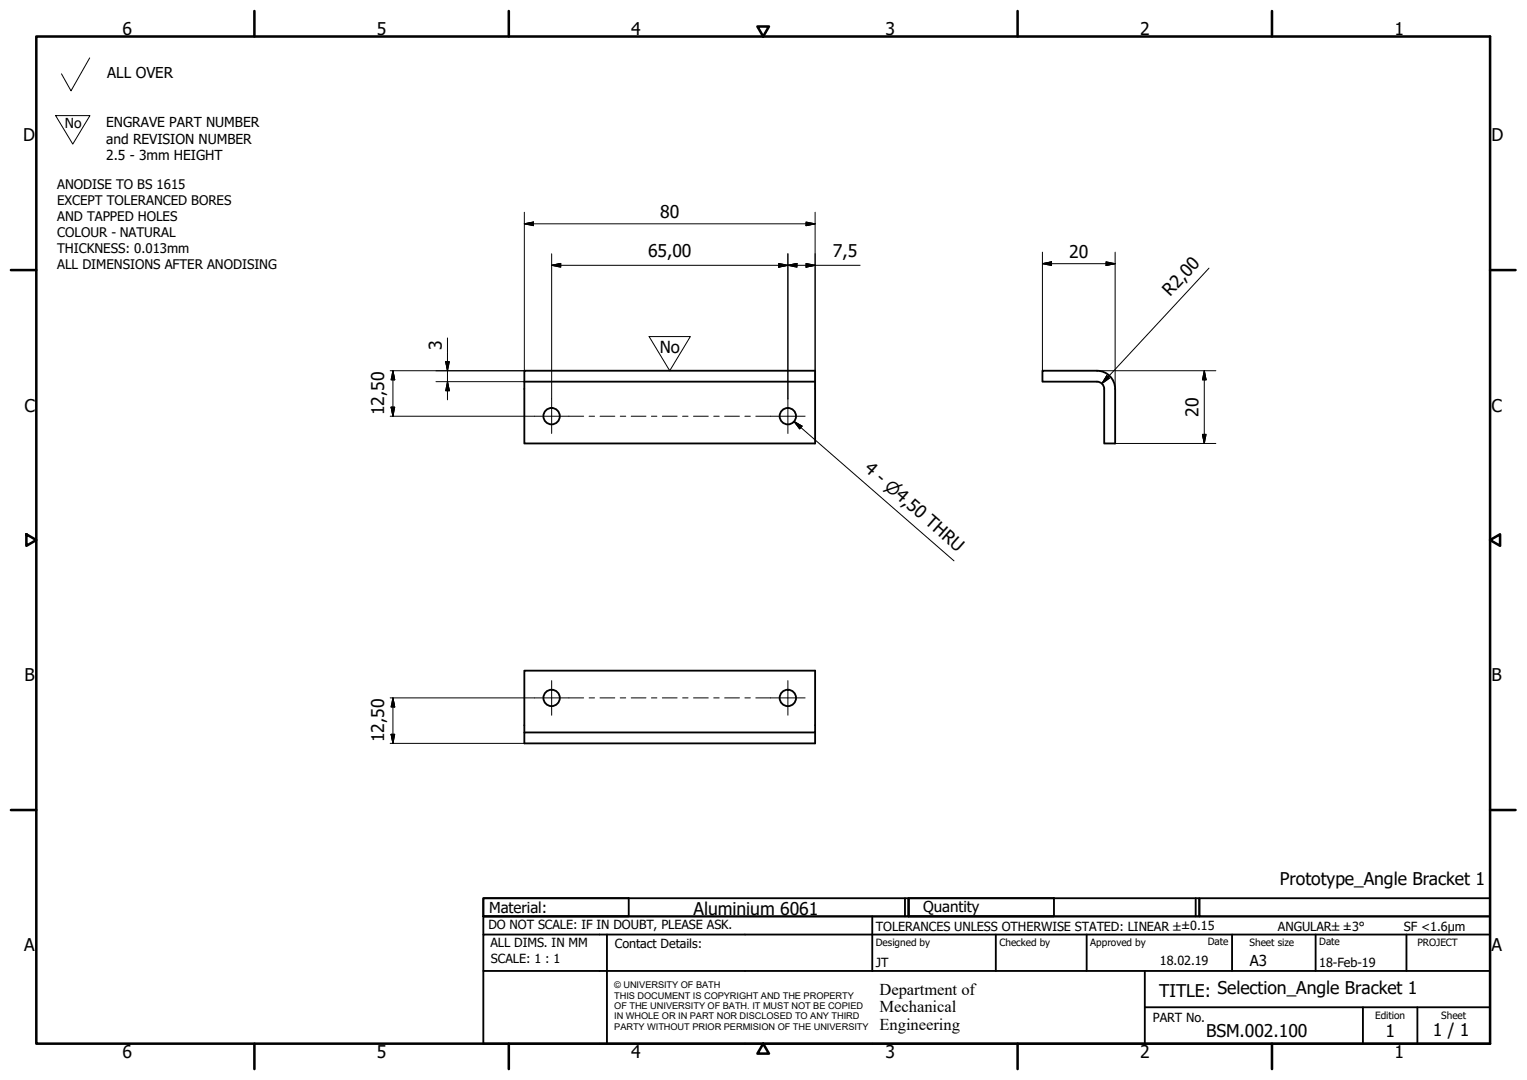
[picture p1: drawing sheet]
<svg xmlns="http://www.w3.org/2000/svg" width="420mm" height="297mm" viewBox="0 0 420 297" stroke-linecap="round" stroke-linejoin="round" font-family="sans-serif">
<!-- layer: Visible (ISO) -->
<g fill="none" stroke="#000" stroke-width=".51">
<path d="M144.3 102h80v20h-80zM144.3 105h80M286.8 102h15a5 5 0 0 1 5 5v15h-3v-15a2 2 0 0 0-2-2h-15zM144.3 201.5v-17h80v17h-80v3h80v-3"/>
<circle cx="151.8" cy="114.5" r="2.25"/>
<circle cx="216.8" cy="114.5" r="2.25"/>
<circle cx="151.8" cy="192" r="2.25"/>
<circle cx="216.8" cy="192" r="2.25"/>
</g>
<!-- layer: Border (ISO) -->
<g fill="none" stroke="#000" stroke-width=".7">
<path d="M10 10h400v277h-400zM70 3v7M140 3v7M208.4 7.3h3.2l-1.6 2.7zM280 3v7M350 3v7M3 74.3h7M410 74.3h7M7.3 146.9l2.7 1.6-2.7 1.6zM410 148.5l2.7-1.6v3.2zM3 222.8h7M410 222.8h7"/>
<path d="M70 287v7M140 287v7M210 287l1.6 2.8h-3.2zM280 287v7M350 287v7"/>
</g>
<!-- layer: Title (ISO) -->
<g fill="none" stroke="#000" stroke-width=".51">
<path d="M133 247h40v5h-40zM133 247h117v5h-117zM133 257v-5h277v5M133 257h277v30h-277zM167 257v30M240 252v15M249 247v5M250 247h40v5h-40zM250 247h80v5h-80zM274 257v10M299 257v10M329 247v5"/>
<path d="M330 247h80v5h-80zM339 257v10M362 257v10M387 257v10M133 267h277M315 277h95M315 267v20M375 277v10M390 277v10"/>
</g>
<!-- layer: Sketch Geometry (ISO) -->
<path d="M24.7 15.9l-5.2 9.1-2.6-4.7M15.3 31.8h9.4l-4.7 7.8zM178.6 92.6h11.3l-5.6 9.4z" fill="none" stroke="#000" stroke-width=".28"/>
<path d="M184.2 111.4h.1" fill="none" stroke="#fff" stroke-width=".28"/>
<!-- layer: Center Mark (ISO) -->
<path d="M151.8 109.7v9.5M216.8 109.7v9.5M151.8 187.2v9.5M216.8 187.2v9.5" fill="none" stroke="#000" stroke-width=".28"/>
<!-- layer: Centerline (ISO) -->
<g fill="none" stroke="#000" stroke-width=".28">
<path d="M147 114.5h13.6M162.1 114.5h1.5M165.1 114.5h4.1M170.7 114.5h1.5M173.7 114.5h4M179.2 114.5h1.5M182.2 114.5h4.1M187.8 114.5h1.5M190.8 114.5h4.1M196.4 114.5h1.5M199.4 114.5h4.1M205 114.5h1.5"/>
<path d="M208 114.5h13.5M147 191.9h13.6M162.1 191.9h1.5M165.1 191.9h4.1M170.7 191.9h1.5M173.7 191.9h4M179.2 191.9h1.5M182.2 191.9h4.1M187.8 191.9h1.5M190.8 191.9h4.1M196.4 191.9h1.5M199.4 191.9h4.1"/>
<path d="M205 191.9h1.5M208 191.9h13.5"/>
</g>
<!-- layer: Dimension (ISO) -->
<g fill="none" stroke="#000" stroke-width=".28">
<path d="M144.3 58.4v43.6h-36.9M224.3 58.4v48.6M144.3 61.6l2.5-.5v1zM144.3 61.6h80M151.8 73l2.5-.5v1zM151.8 73h84.9M151.8 69.8v39.9M214.3 72.5l2.5 .5-2.5 .5zM216.8 73l2.5-.5v1zM216.8 69.8v39.9M221.8 61.1l2.5 .5-2.5 .5zM221.8 72.5l2.5 .5-2.5 .5z"/>
<path d="M286.8 72.5l2.5-.5v1zM286.8 72.5h20M286.8 69.3v32.7M304.3 72l2.5 .5-2.5 .5zM306.8 69.3v37.7M332.7 73.8l-29.5 31.7M122.6 99.5h1l-.5 2.5zM123.1 92.9v17.1M107.4 114.5h39.6M107.6 112h1l-.5 2.5zM108.1 102l.5 2.5h-1zM108.1 102v12.5"/>
<path d="M120 105h24.3M123.1 105l.5 2.5h-1zM301.8 102h32.7M304.5 103.3l.8 .7-2.1 1.5zM330.9 119.5h1l-.5 2.5zM331.4 102l.5 2.5h-1zM331.4 102v20M306.8 122h27.7M107.4 191.9h39.6M108.1 191.9l.5 2.5h-1zM108.1 191.9v12.6M107.4 204.5h36.9"/>
<path d="M107.6 202h1l-.5 2.5z"/>
</g>
<g fill="#000" stroke="#000" stroke-width=".28">
<path d="M144.3 61.6l2.5-.5zM144.3 61.6l2.5-.5v1zM151.8 73l2.5-.5zM151.8 73l2.5-.5v1zM214.3 73.5l2.5-.5zM214.3 72.5l2.5 .5-2.5 .5zM216.8 73l2.5-.5zM216.8 73l2.5-.5v1zM221.8 62.1l2.5-.5zM221.8 61.1l2.5 .5-2.5 .5zM221.8 73.5l2.5-.5zM221.8 72.5l2.5 .5-2.5 .5z"/>
<path d="M286.8 72.5l2.5-.5zM286.8 72.5l2.5-.5v1zM304.3 73l2.5-.5zM304.3 72l2.5 .5-2.5 .5zM122.6 99.5l.5 2.5zM122.6 99.5h1l-.5 2.5zM107.6 112l.5 2.5zM107.6 112h1l-.5 2.5zM108.1 102l.5 2.5zM108.1 102l.5 2.5h-1zM123.1 105l.5 2.5zM123.1 105l.5 2.5h-1z"/>
<path d="M304.5 103.3l-1.3 2.2zM304.5 103.3l.8 .7-2.1 1.5zM330.9 119.5l.5 2.5zM330.9 119.5h1l-.5 2.5zM331.4 102l.5 2.5zM331.4 102l.5 2.5h-1zM108.1 191.9l.5 2.5zM108.1 191.9l.5 2.5h-1zM107.6 202l.5 2.5zM107.6 202h1l-.5 2.5z"/>
</g>
<!-- layer: Symbol (ISO) -->
<path d="M218.5 115.9l2.2 1.3-.7 .8zM218.5 115.9l44 38.3" fill="none" stroke="#000" stroke-width=".28"/>
<path d="M218.5 115.9l2.2 1.3zM218.5 115.9l2.2 1.3-.7 .8z" fill="#000" stroke="#000" stroke-width=".28"/>
<g font-size="4.8">
<text x="33.7" y="9.6">6</text>
<text x="103.7" y="9.6">5</text>
<text x="173.7" y="9.6">4</text>
<text x="243.7" y="9.6">3</text>
<text x="313.7" y="9.6">2</text>
<text x="383.7" y="9.6">1</text>
<text x="6.3" y="38.9">D</text>
<text x="410.4" y="38.9">D</text>
<text x="181.7" y="60">80</text>
<text x="178.3" y="70.6">65,00</text>
<text x="229.2" y="70.6">7,5</text>
<text x="294.2" y="70.9">20</text>
<text x="322" y="81.7" transform="rotate(-47 322 81.7)">R2,00</text>
<text x="121.5" y="96.3" transform="rotate(-90 121.5 96.3)">3</text>
<text x="6.7" y="113.2">C</text>
<text x="410.4" y="113.2">C</text>
<text x="105.7" y="114.2" transform="rotate(-90 105.7 114.2)">12,50</text>
<text x="329.8" y="114.6" transform="rotate(-90 329.8 114.6)">20</text>
<text x="237.6" y="129.4" transform="rotate(41 237.6 129.4)">4 - ⌀4,50 THRU</text>
<text x="6.8" y="187.4">B</text>
<text x="410.4" y="187.4">B</text>
<text x="105.7" y="204.2" transform="rotate(-90 105.7 204.2)">12,50</text>
<text x="352.2" y="243.5">Prototype_Angle Bracket 1</text>
<text x="190.8" y="251.6">Aluminium 6061</text>
<text x="6.7" y="261.7">A</text>
<text x="410.4" y="261.7">A</text>
<text x="319" y="274.2">TITLE: Selection_Angle Bracket 1</text>
<text x="331.9" y="285.3">BSM.002.100</text>
<text x="381.2" y="285.3">1</text>
<text x="394.2" y="285">1 / 1</text>
<text x="33.7" y="291">6</text>
<text x="103.7" y="290.9">5</text>
<text x="173.7" y="290.9">4</text>
<text x="243.7" y="291">3</text>
<text x="313.7" y="291">2</text>
<text x="383.7" y="290.9">1</text>
</g>
<g font-size="4.6">
<text x="181.5" y="97">No</text>
<text x="242" y="273.7">Department of</text>
<text x="242" y="278.4">Mechanical</text>
<text x="242" y="283.2">Engineering</text>
</g>
<g font-size="4.1">
<text x="29.5" y="21.4">ALL OVER</text>
<text x="134.6" y="251.1">Material:</text>
<text x="254" y="250.8">Quantity</text>
<text x="343.9" y="265.6">A3</text>
</g>
<g font-size="3.8">
<text x="17.8" y="35.1">No</text>
<text x="29.2" y="35">ENGRAVE PART NUMBER</text>
<text x="29.2" y="39.6">and REVISION NUMBER</text>
<text x="29.2" y="44.1">2.5 - 3mm HEIGHT</text>
</g>
<g font-size="3.6">
<text x="15.7" y="52.1">ANODISE TO BS 1615</text>
<text x="15.7" y="56.5">EXCEPT TOLERANCED BORES</text>
<text x="15.7" y="60.8">AND TAPPED HOLES</text>
<text x="15.7" y="65.2">COLOUR - NATURAL</text>
<text x="15.7" y="69.5">THICKNESS: 0.013mm</text>
<text x="15.7" y="73.9">ALL DIMENSIONS AFTER ANODISING</text>
</g>
<g font-size="3.5">
<text x="134.4" y="255.6">DO NOT SCALE: IF IN DOUBT, PLEASE ASK.</text>
<text x="241" y="256">TOLERANCES UNLESS OTHERWISE STATED: LINEAR ±±0.15</text>
<text x="351.6" y="256">ANGULAR±±3°</text>
<text x="386.3" y="256">SF &lt;1.6µm</text>
<text x="134.9" y="260.6">ALL DIMS. IN MM</text>
<text x="169.2" y="260.6">Contact Details:</text>
<text x="135.1" y="264.8">SCALE: 1 : 1</text>
<text x="241" y="266">JT</text>
<text x="319.2" y="265.5">18.02.19</text>
<text x="363" y="266">18-Feb-19</text>
<text x="317.2" y="281.2">PART No.</text>
</g>
<g font-size="2.8">
<text x="241" y="260.1">Designed by</text>
<text x="275" y="260.1">Checked by</text>
<text x="300" y="260.1">Approved by</text>
<text x="332.3" y="260">Date</text>
<text x="343.8" y="260.1">Sheet size</text>
<text x="363" y="260">Date</text>
<text x="390" y="260.1">PROJECT</text>
<text x="378.4" y="280.1">Edition</text>
<text x="396.6" y="280.1">Sheet</text>
</g>
<g font-size="2.5">
<text x="169" y="271.9">© UNIVERSITY OF BATH</text>
<text x="169" y="274.7">THIS DOCUMENT IS COPYRIGHT AND THE PROPERTY</text>
<text x="169" y="277.5">OF THE UNIVERSITY OF BATH. IT MUST NOT BE COPIED</text>
<text x="169" y="280.4">IN WHOLE OR IN PART NOR DISCLOSED TO ANY THIRD</text>
<text x="169" y="283.2">PARTY WITHOUT PRIOR PERMISION OF THE UNIVERSITY</text>
</g>
</svg>
